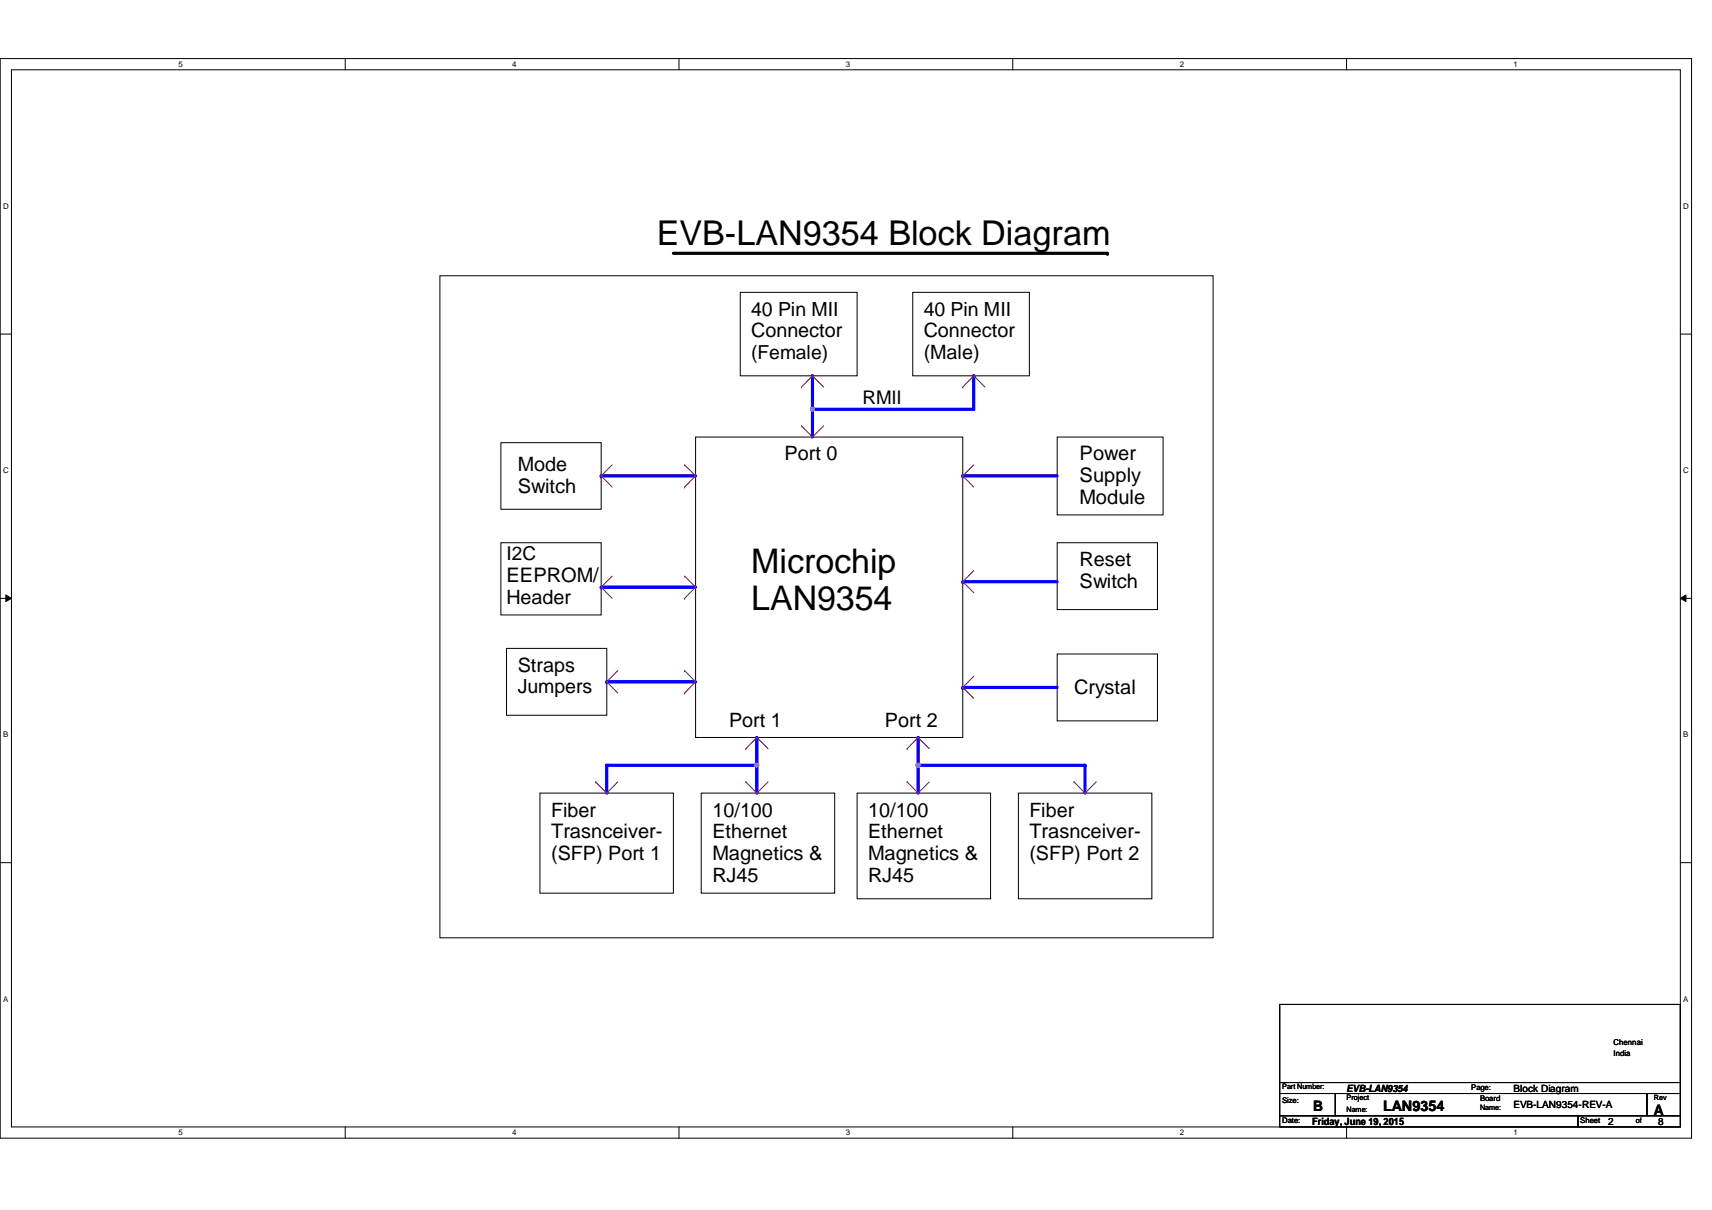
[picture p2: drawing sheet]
<svg xmlns="http://www.w3.org/2000/svg" width="297mm" height="210mm" viewBox="0 0 297 210" stroke-linecap="round" stroke-linejoin="round" font-family="sans-serif">
<path d="M0 10.2h293.5v187.2h-293.5zM2 12.1h289.5v183.4h-289.5z" fill="none" stroke="#000" stroke-width=".17"/>
<g fill="#fff">
<path d="M30.9 10.4h.8v1.5h-.8z"/>
<path d="M30.9 195.7h.8v1.5h-.8z"/>
</g>
<path d="M59.9 10.2v1.9M59.9 195.5v1.9" fill="none" stroke="#000" stroke-width=".17"/>
<g fill="#fff">
<path d="M88.9 10.4h.7v1.5h-.7z"/>
<path d="M88.9 195.7h.7v1.5h-.7z"/>
</g>
<path d="M117.8 10.2v1.9M117.8 195.5v1.9" fill="none" stroke="#000" stroke-width=".17"/>
<g fill="#fff">
<path d="M146.8 10.4h.7v1.5h-.7z"/>
<path d="M146.8 195.7h.7v1.5h-.7z"/>
</g>
<path d="M175.7 10.2v1.9M175.7 195.5v1.9" fill="none" stroke="#000" stroke-width=".17"/>
<g fill="#fff">
<path d="M204.7 10.4h.7v1.5h-.7z"/>
<path d="M204.7 195.7h.7v1.5h-.7z"/>
</g>
<path d="M233.6 10.2v1.9M233.6 195.5v1.9" fill="none" stroke="#000" stroke-width=".17"/>
<g fill="#fff">
<path d="M262.6 10.4h.8v1.5h-.8z"/>
<path d="M262.6 195.7h.8v1.5h-.8z"/>
<path d="M.5 35h1v1.5h-1z"/>
<path d="M292.1 35h.9v1.5h-.9z"/>
<path d="M.5 80.9h1v1.5h-1z"/>
<path d="M292.1 80.9h.9v1.5h-.9z"/>
</g>
<path d="M0 58h2M291.5 58h2" fill="none" stroke="#000" stroke-width=".17"/>
<g fill="#fff">
<path d="M.5 126.7h.9v1.5h-.9z"/>
<path d="M292.1 126.7h.8v1.5h-.8z"/>
</g>
<path d="M0 103.8h2M1 103.2l1 .6-1 .6zM291.5 103.8l1-.6v1.2zM291.5 103.8h2" fill="none" stroke="#000" stroke-width=".17"/>
<path d="M1 103.2l1 .6-1 .6zM291.5 103.8l1-.6v1.2z" fill="#000"/>
<g fill="#fff">
<path d="M.5 172.6h.9v1.5h-.9z"/>
<path d="M292.1 172.6h.8v1.5h-.8z"/>
</g>
<g fill="none" stroke="#000" stroke-width=".17">
<path d="M76.3 47.8h134.2v114.9h-134.2zM128.4 50.7h20.3v14.5h-20.3zM158.4 50.7h20.2v14.5h-20.2zM86.9 76.8h17.4v11.5h-17.4zM120.7 75.8h46.3v52.1h-46.3zM183.4 75.8h18.4v13.5h-18.4zM86.9 94.1h17.4v12.6h-17.4zM183.4 94.1h17.4v11.6h-17.4zM87.9 112.5h17.4v11.6h-17.4zM183.4 113.5h17.4v11.6h-17.4zM93.7 137.6h23.1v17.3h-23.1zM121.7 137.6h23.1v17.3h-23.1z"/>
<path d="M148.7 137.6h23.2v18.3h-23.2zM176.7 137.6h23.2v18.3h-23.2zM0 149.6h2M291.5 149.6h2"/>
</g>
<path d="M116.8 43.9h75.3" fill="none" stroke="#000" stroke-width=".55"/>
<circle cx="192.1" cy="43.9" r=".28" fill="#000"/>
<path d="M141 71v4.8" fill="none" stroke="#00f" stroke-width=".55"/>
<circle cx="141" cy="71" r=".28" fill="#00f"/>
<path d="M104.3 82.5h16.4" fill="none" stroke="#00f" stroke-width=".55"/>
<circle cx="104.3" cy="82.5" r=".28" fill="#00f"/>
<path d="M104.3 101.9h16.4" fill="none" stroke="#00f" stroke-width=".55"/>
<circle cx="104.3" cy="101.9" r=".28" fill="#00f"/>
<path d="M105.3 118.3h15.4" fill="none" stroke="#00f" stroke-width=".55"/>
<circle cx="105.3" cy="118.3" r=".28" fill="#00f"/>
<path d="M167 82.5h16.4" fill="none" stroke="#00f" stroke-width=".55"/>
<circle cx="167" cy="82.5" r=".28" fill="#00f"/>
<path d="M167 100.9h16.4" fill="none" stroke="#00f" stroke-width=".55"/>
<circle cx="167" cy="100.9" r=".28" fill="#00f"/>
<path d="M167 119.3h16.4" fill="none" stroke="#00f" stroke-width=".55"/>
<circle cx="167" cy="119.3" r=".28" fill="#00f"/>
<path d="M131.3 127.9v4.9" fill="none" stroke="#00f" stroke-width=".55"/>
<circle cx="131.3" cy="127.9" r=".28" fill="#00f"/>
<path d="M159.3 132.8v4.8" fill="none" stroke="#00f" stroke-width=".55"/>
<circle cx="159.3" cy="132.8" r=".28" fill="#00f"/>
<path d="M141 71h27.9" fill="none" stroke="#00f" stroke-width=".55"/>
<circle cx="141" cy="71" r=".28" fill="#00f"/>
<circle cx="140.9" cy="71" r=".37" fill="#f0f"/>
<circle cx="140.9" cy="71" r=".37" fill="none" stroke="#f0f" stroke-width=".17"/>
<path d="M141 65.2v5.8" fill="none" stroke="#00f" stroke-width=".55"/>
<circle cx="141" cy="65.2" r=".28" fill="#00f"/>
<path d="M168.9 65.2v5.8" fill="none" stroke="#00f" stroke-width=".55"/>
<circle cx="168.9" cy="65.2" r=".28" fill="#00f"/>
<path d="M105.3 132.8h26" fill="none" stroke="#00f" stroke-width=".55"/>
<circle cx="105.3" cy="132.8" r=".28" fill="#00f"/>
<circle cx="131.3" cy="132.7" r=".37" fill="#f0f"/>
<circle cx="131.3" cy="132.7" r=".37" fill="none" stroke="#f0f" stroke-width=".17"/>
<path d="M131.3 132.8v4.8" fill="none" stroke="#00f" stroke-width=".55"/>
<circle cx="131.3" cy="132.8" r=".28" fill="#00f"/>
<path d="M105.3 132.8v4.8" fill="none" stroke="#00f" stroke-width=".55"/>
<circle cx="105.3" cy="132.8" r=".28" fill="#00f"/>
<path d="M159.3 132.8h29" fill="none" stroke="#00f" stroke-width=".55"/>
<circle cx="159.3" cy="132.8" r=".28" fill="#00f"/>
<circle cx="159.3" cy="132.7" r=".37" fill="#f0f"/>
<circle cx="159.3" cy="132.7" r=".37" fill="none" stroke="#f0f" stroke-width=".17"/>
<path d="M188.3 132.8v4.8" fill="none" stroke="#00f" stroke-width=".55"/>
<circle cx="188.3" cy="132.8" r=".28" fill="#00f"/>
<path d="M159.3 127.9v4.9" fill="none" stroke="#00f" stroke-width=".55"/>
<circle cx="159.3" cy="127.9" r=".28" fill="#00f"/>
<g fill="none" stroke="#800040" stroke-width=".17">
<path d="M139.1 67.1h.1M139.1 73.9h.1M139.1 73.9l1.9 1.9M141 65.2h.1M141 75.8h.1M141 65.2l1.9 1.9M141 65.2l-1.9 1.9M142.9 73.9l-1.9 1.9M167 67.1h.1M168.9 65.2h.1M168.9 65.2l-1.9 1.9M168.9 65.2l2 1.9"/>
<path d="M104.3 82.5h.1M104.3 82.5l1.9 2M106.2 80.6l-1.9 1.9M106.2 99.9l-1.9 2M118.8 80.6h.1M118.8 99.9h.1M118.8 84.5h.1M118.8 80.6l1.9 1.9-1.9 2M118.8 99.9l1.9 2-1.9 1.9M167 82.5h.1M167 82.5l1.9 2M168.9 80.6l-1.9 1.9"/>
<path d="M168.9 99l-1.9 1.9M104.3 101.9h.1M104.3 101.9l1.9 1.9M105.3 118.3h.1M105.3 118.3l1.9 1.9M107.2 116.3l-1.9 2M118.8 116.3h.1M118.8 103.8h.1M118.8 116.3l1.9 2-1.9 1.9M167 119.3h.1M167 100.9h.1M167 119.3l1.9 1.9"/>
<path d="M167 100.9l1.9 1.9M168.9 117.3l-1.9 2M103.3 135.6h.1M103.3 135.6l2 2M105.3 137.6h.1M107.2 135.6l-1.9 2M118.8 120.2h.1M129.4 129.9h.1M129.4 135.6h.1M129.4 135.6l1.9 2M131.3 127.9h.1M131.3 137.6h.1"/>
<path d="M131.3 127.9l2 2M131.3 127.9l-1.9 2M133.3 135.6l-2 2M157.4 129.9h.1M157.4 135.6h.1M157.4 135.6l1.9 2M159.3 127.9h.1M159.3 137.6h.1M159.3 127.9l1.9 2M159.3 127.9l-1.9 2M161.2 135.6l-1.9 2M186.3 135.6h.1"/>
<path d="M186.3 135.6l2 2M188.3 137.6h.1M190.2 135.6l-1.9 2"/>
</g>
<path d="M222 174.2h69.5v13.6h-69.5zM222 193.5h51.8v2h-51.8zM222 189.7h9.7v3.8h-9.7zM222 187.8h69.5v1.9h-69.5zM231.7 189.7h54v3.8h-54zM273.8 193.5h17.7v2h-17.7zM285.7 189.7h5.8v3.8h-5.8z" fill="none" stroke="#000" stroke-width=".17"/>
<circle cx="140.9" cy="71" r=".37" fill="#f0f"/>
<circle cx="140.9" cy="71" r=".37" fill="none" stroke="#f0f" stroke-width=".17"/>
<circle cx="131.3" cy="132.7" r=".37" fill="#f0f"/>
<circle cx="131.3" cy="132.7" r=".37" fill="none" stroke="#f0f" stroke-width=".17"/>
<circle cx="159.3" cy="132.7" r=".37" fill="#f0f"/>
<circle cx="159.3" cy="132.7" r=".37" fill="none" stroke="#f0f" stroke-width=".17"/>
<g font-size="5.9">
<text x="114" y="42.5">EVB-LAN9354 Block Diagram</text>
<text x="130.3" y="99.4">Microchip</text>
<text x="130.3" y="105.8">LAN9354</text>
</g>
<g font-size="3.5">
<text x="187.3" y="79.9">Power</text>
<text x="187.3" y="83.7">Supply</text>
<text x="89.8" y="85.6">Switch</text>
<text x="187.3" y="87.4">Module</text>
<text x="87.9" y="101">EEPROM/</text>
<text x="187.3" y="102">Switch</text>
<text x="186.3" y="120.4">Crystal</text>
<text x="95.6" y="145.4">Trasnceiver-</text>
<text x="123.6" y="149.2">Magnetics &amp;</text>
<text x="150.6" y="149.2">Magnetics &amp;</text>
<text x="178.6" y="145.4">Trasnceiver-</text>
</g>
<g font-size="3.4">
<text x="130.3" y="54.7">40 Pin MII</text>
<text x="130.3" y="58.5">Connector</text>
<text x="160.3" y="54.7">40 Pin MII</text>
<text x="160.3" y="58.5">Connector</text>
<text x="160.3" y="62.3">(Male)</text>
<text x="89.8" y="81.8">Mode</text>
<text x="136.1" y="79.9">Port 0</text>
<text x="187.3" y="98.2">Reset</text>
<text x="87.9" y="104.8">Header</text>
<text x="89.8" y="116.5">Straps</text>
<text x="89.8" y="120.3">Jumpers</text>
<text x="126.5" y="126.2">Port 1</text>
<text x="153.5" y="126.2">Port 2</text>
<text x="95.6" y="141.6">Fiber</text>
<text x="123.6" y="141.6">10/100</text>
<text x="150.6" y="141.6">10/100</text>
<text x="178.6" y="141.6">Fiber</text>
<text x="95.6" y="149.2">(SFP) Port 1</text>
<text x="123.6" y="145.4">Ethernet</text>
<text x="150.6" y="145.4">Ethernet</text>
<text x="178.6" y="149.2">(SFP) Port 2</text>
<text x="123.6" y="153">RJ45</text>
<text x="150.6" y="153">RJ45</text>
</g>
<g font-size="3.3">
<text x="130.3" y="62.2">(Female)</text>
<text x="149.6" y="70.1">RMII</text>
<text x="87.9" y="97.1">I2C</text>
</g>
<g font-size="2.5">
<text x="227.8" y="192.8">B</text>
<text x="240" y="192.8">LAN9354</text>
<text x="286.9" y="193.4">A</text>
</g>
<g font-size="1.7">
<text x="233.6" y="189.4">EVB-LAN9354</text>
<text x="262.6" y="189.4">Block Diagram</text>
<text x="227.7" y="195.2">Friday, June 19, 2015</text>
<text x="262.6" y="192.3">EVB-LAN9354-REV-A</text>
<text x="279" y="195.2">2</text>
<text x="287.7" y="195.2">8</text>
</g>
<g font-size="1.4">
<text x="30.9" y="11.6">5</text>
<text x="88.9" y="11.6">4</text>
<text x="146.8" y="11.6">3</text>
<text x="204.7" y="11.6">2</text>
<text x="262.6" y="11.6">1</text>
<text x=".5" y="36.2">D</text>
<text x="292.1" y="36.2">D</text>
<text x=".5" y="82.1">C</text>
<text x="292.1" y="82.1">C</text>
<text x=".5" y="127.9">B</text>
<text x="292.1" y="127.9">B</text>
<text x=".5" y="173.8">A</text>
<text x="292.1" y="173.8">A</text>
<text x="279.9" y="181.4">Chennai</text>
<text x="279.9" y="183.1">India</text>
<text x="222.5" y="191.3">Size:</text>
<text x="255.3" y="189">Page:</text>
<text x="256.8" y="190.9">Board</text>
<text x="30.9" y="196.9">5</text>
<text x="88.9" y="196.9">4</text>
<text x="146.8" y="196.9">3</text>
<text x="204.7" y="196.9">2</text>
<text x="222.5" y="194.8">Date:</text>
<text x="262.6" y="196.9">1</text>
<text x="274.2" y="194.8">Sheet</text>
</g>
<g font-size="1.3">
<text x="222.5" y="189">Part Number:</text>
<text x="233.6" y="190.9">Project</text>
<text x="286.9" y="190.9">Rev</text>
<text x="233.6" y="192.8">Name:</text>
<text x="256.8" y="192.6">Name:</text>
<text x="283.8" y="194.7">of</text>
</g>
</svg>
